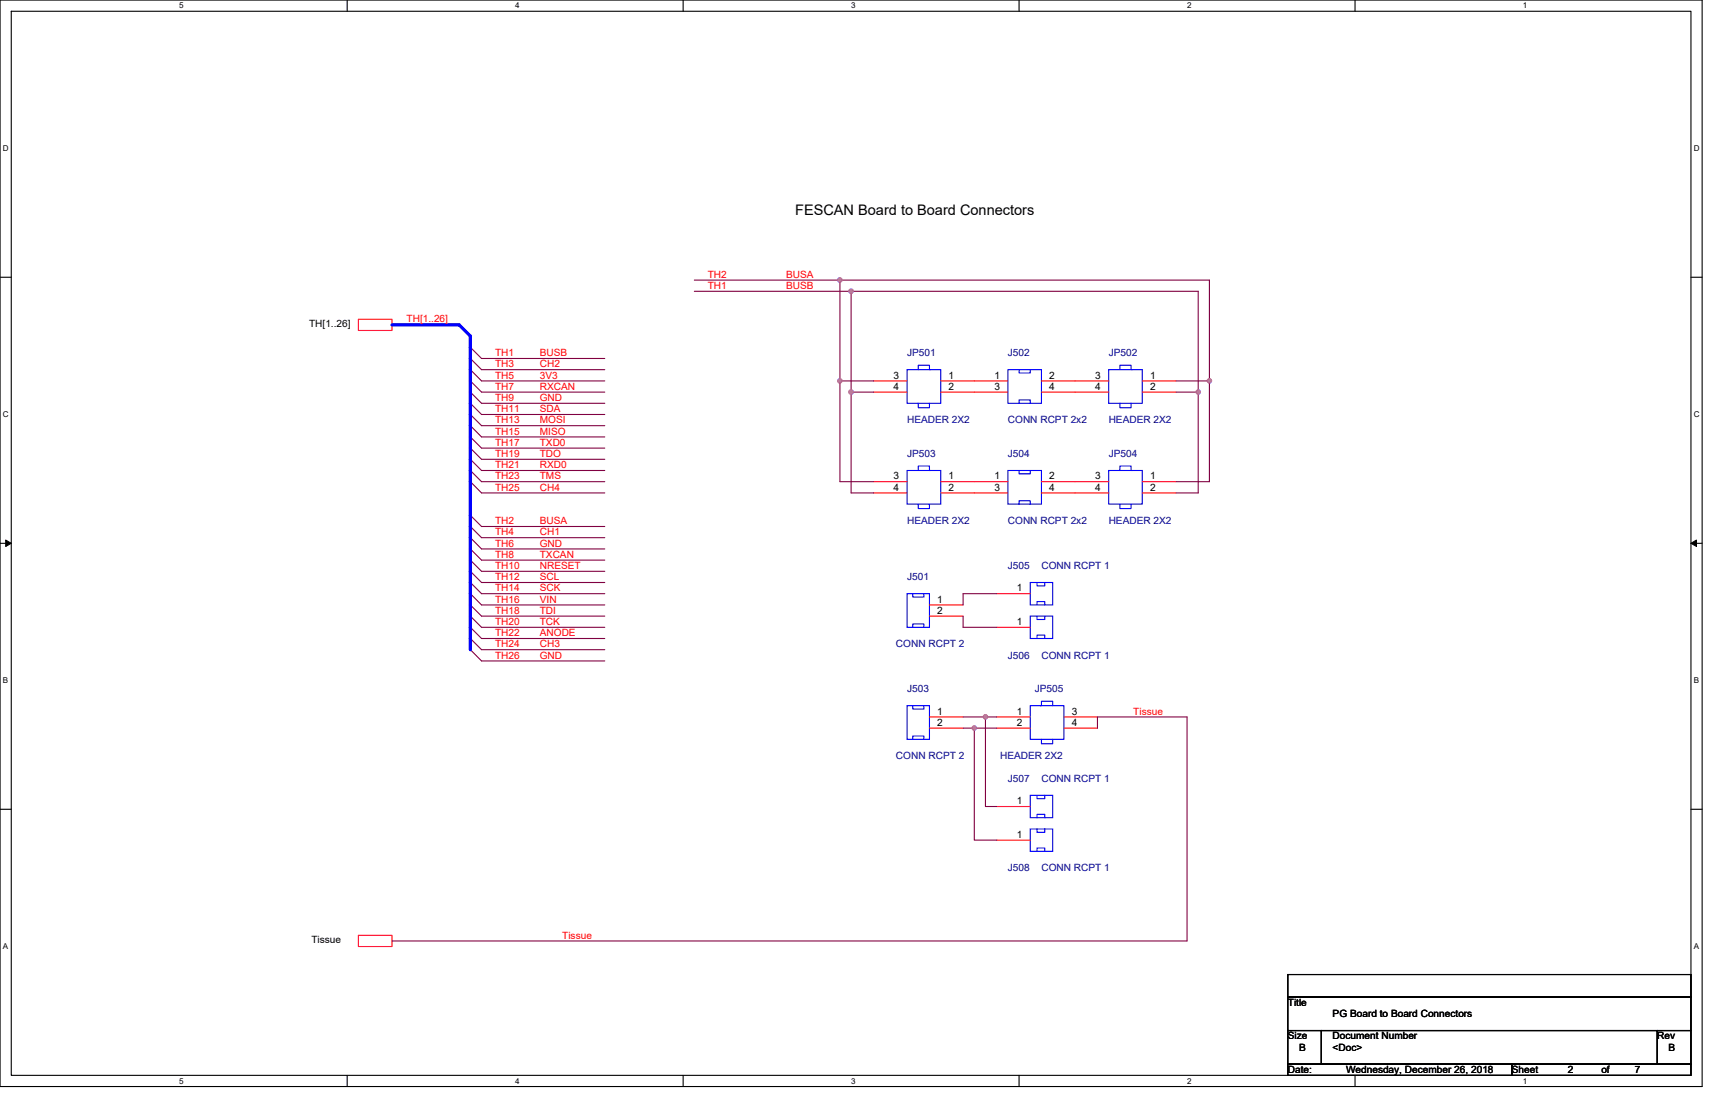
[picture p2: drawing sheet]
<svg xmlns="http://www.w3.org/2000/svg" width="432mm" height="279mm" viewBox="0 0 432 279" stroke-linecap="round" stroke-linejoin="round" font-family="sans-serif">
<path d="M0 0h428.6v273.5h-428.6zM2.8 2.8h422.9v267.9h-422.9z" fill="none" stroke="#000" stroke-width=".28"/>
<g fill="#fff">
<path d="M45.1 .3h1.1v2.3h-1.1z"/>
<path d="M45.1 271h1.1v2.2h-1.1z"/>
</g>
<path d="M87.4 0v2.8M87.4 270.7v2.8" fill="none" stroke="#000" stroke-width=".28"/>
<g fill="#fff">
<path d="M129.7 .3h1.1v2.3h-1.1z"/>
<path d="M129.7 271h1.1v2.2h-1.1z"/>
</g>
<path d="M172 0v2.8M172 270.7v2.8" fill="none" stroke="#000" stroke-width=".28"/>
<g fill="#fff">
<path d="M214.3 .3h1.1v2.3h-1.1z"/>
<path d="M214.3 271h1.1v2.2h-1.1z"/>
</g>
<path d="M256.6 0v2.8M256.6 270.7v2.8" fill="none" stroke="#000" stroke-width=".28"/>
<g fill="#fff">
<path d="M298.9 .3h1.1v2.3h-1.1z"/>
<path d="M298.9 271h1.1v2.2h-1.1z"/>
</g>
<path d="M341.2 0v2.8M341.2 270.7v2.8" fill="none" stroke="#000" stroke-width=".28"/>
<g fill="#fff">
<path d="M383.5 .3h1.1v2.3h-1.1z"/>
<path d="M383.5 271h1.1v2.2h-1.1z"/>
<path d="M.7 36.3h1.5v2.3h-1.5z"/>
<path d="M426.5 36.3h1.4v2.3h-1.4z"/>
<path d="M.7 103.3h1.5v2.2h-1.5z"/>
<path d="M426.5 103.3h1.4v2.2h-1.4z"/>
</g>
<path d="M0 69.8h2.8M425.7 69.8h2.9" fill="none" stroke="#000" stroke-width=".28"/>
<g fill="#fff">
<path d="M.7 170.2h1.4v2.3h-1.4z"/>
<path d="M426.5 170.2h1.3v2.3h-1.3z"/>
</g>
<path d="M0 136.8h2.8M425.7 136.8h2.9" fill="none" stroke="#000" stroke-width=".28"/>
<path d="M1.4 135.9l1.4 .9-1.4 .8zM425.7 136.8l1.4-.9v1.7z" fill="#000" stroke="#000" stroke-width=".25"/>
<g fill="#fff">
<path d="M.7 237.2h1.4v2.2h-1.4z"/>
<path d="M426.4 237.2h1.4v2.2h-1.4z"/>
</g>
<path d="M0 203.7h2.8M425.7 203.7h2.9M324.3 245.3h101.4v5.7h-101.4zM324.3 251h101.4v8.4h-101.4zM324.3 259.4h8.4v8.5h-8.4zM332.7 259.4h84.6v8.5h-84.6zM417.3 259.4h8.4v8.5h-8.4zM324.3 267.9h56.3v2.8h-56.3zM380.6 267.9h45.1v2.8h-45.1z" fill="none" stroke="#000" stroke-width=".28"/>
<g fill="none" stroke="#f00" stroke-width=".28">
<path d="M90.2 80.4h8.5v2.8h-8.5zM219.9 95.9h8.5M219.9 98.7h8.5M236.9 95.9h16.9M236.9 98.7h16.9M262.2 95.9h16.9M262.2 98.7h16.9M287.6 95.9h8.5M287.6 98.7h8.5M219.9 121.2h8.5M219.9 124.1h8.5M236.9 121.2h16.9"/>
<path d="M236.9 124.1h16.9M262.2 121.2h16.9M262.2 124.1h16.9M287.6 121.2h8.5M287.6 124.1h8.5M234 152.3h8.5M234 155.1h8.5M251 157.9h8.4M251 149.4h8.4M234 180.5h8.5M234 183.3h8.5M251 180.5h8.4"/>
<path d="M251 183.3h8.4M267.9 180.5h8.4M267.9 183.3h8.4M251 203h8.4M251 211.5h8.4M90.2 235.4h8.5v2.9h-8.5z"/>
</g>
<g fill="none" stroke="#800040" stroke-width=".28">
<path d="M174.8 73.3h39.5M174.8 70.5h36.7M211.5 70.5h93v25.4M211.5 70.5v25.4M214.3 73.3h87.4v25.4M214.3 73.3v25.4M118.4 87.4l2.8 2.8h31.1M118.4 90.2l2.8 2.8h31.1M118.4 93l2.8 2.9h31.1M118.4 95.9l2.8 2.8h31.1M118.4 98.7l2.8 2.8h31.1M211.5 95.9v25.3h8.4"/>
<path d="M211.5 95.9h8.4M214.3 98.7v25.4h5.6M214.3 98.7h5.6M296.1 98.7h5.6M296.1 95.9h8.4M301.7 98.7v25.4h-5.6M304.5 95.9v25.3h-8.4M118.4 101.5l2.8 2.8h31.1M118.4 104.3l2.8 2.8h31.1M118.4 107.1l2.8 2.9h31.1M118.4 110l2.8 2.8h31.1M118.4 112.8l2.8 2.8h31.1"/>
<path d="M118.4 115.6l2.8 2.8h31.1M118.4 118.4l2.8 2.8h31.1M118.4 121.2l2.8 2.9h31.1M118.4 129.7l2.8 2.8h31.1M118.4 132.5l2.8 2.8h31.1M118.4 135.3l2.8 2.9h31.1M118.4 138.2l2.8 2.8h31.1M118.4 141l2.8 2.8h31.1M118.4 143.8l2.8 2.8h31.1M118.4 146.6l2.8 2.8h31.1M118.4 149.4l2.8 2.9h31.1M118.4 152.3l2.8 2.8h31.1"/>
<path d="M118.4 155.1l2.8 2.8h31.1M118.4 157.9l2.8 2.8h31.1M242.5 155.1v2.8h8.5M251 149.4h-8.5v2.9M118.4 160.7l2.8 2.8h31.1M118.4 163.5l2.8 2.9h31.1M242.5 180.5h5.6M242.5 183.3h2.8M245.3 183.3v28.2h5.7M245.3 183.3h5.7M251 180.5h-2.9v22.5h2.9M276.3 183.3v-2.8h22.6v56.4h-200.2"/>
</g>
<g fill="none" stroke="#00f" stroke-width=".28">
<path d="M228.4 93h8.5v8.5h-8.5zM231.2 93v-1.1h2.8v1.1h.3M253.8 93h8.4v8.5h-8.4zM256.6 93v.9h2.8v-.9M279.1 93h8.5v8.5h-8.5zM282 93v-1.1h2.8v1.1h.3M228.4 118.4h8.5v8.5h-8.5zM231.2 101.5v1.1h2.8v-1.1M231.2 118.4v-1.1h2.8v1.1h.3M253.8 118.4h8.4v8.5h-8.4zM256.6 118.4v.9h2.8v-.9M256.6 101.5v-.8h2.8v.8"/>
<path d="M279.1 118.4h8.5v8.5h-8.5zM282 101.5v1.1h2.8v-1.1M282 118.4v-1.1h2.8v1.1h.3M231.2 126.9v1.1h2.8v-1.1M256.6 126.9v-.9h2.8v.9M282 126.9v1.1h2.8v-1.1M228.4 149.4h5.6v8.5h-5.6zM229.8 149.4v.9h2.8v-.9M229.8 157.9v-.8h2.8v.8M259.4 155.1h5.6v5.6h-5.6zM259.4 146.6h5.6v5.7h-5.6zM261.1 146.6v.9h2v-.9"/>
<path d="M261.1 155.1v.8h2v-.8M261.1 152.3v-.9h2v.9M228.4 177.6h5.6v8.5h-5.6zM229.8 177.6v.9h2.8v-.9M259.4 177.6h8.5v8.5h-8.5zM261.1 160.7v-.8h2v.8M261.9 177.6h.3v-1.1h2.8v1.1M229.8 186.1v-.8h2.8v.8M262.2 186.1v1.1h2.8v-1.1M259.4 200.2h5.6v5.6h-5.6zM259.4 208.7h5.6v5.6h-5.6zM261.1 200.2v.8h2v-.8"/>
<path d="M261.1 214.3v-.9h2v.9M261.1 205.8v-.8h2v.8M261.1 208.7v.8h2v-.8"/>
</g>
<path d="M98.7 81.8h16.9l2.8 2.8v78.9" fill="none" stroke="#00f" stroke-width=".83"/>
<g fill="#f0f" stroke="#f0f" stroke-width=".28">
<circle cx="211.5" cy="70.5" r=".55"/>
<circle cx="304.5" cy="95.9" r=".55"/>
<circle cx="214.3" cy="73.3" r=".57"/>
<circle cx="211.5" cy="95.9" r=".55"/>
<circle cx="214.3" cy="98.7" r=".56"/>
<circle cx="301.7" cy="98.7" r=".55"/>
<circle cx="248.1" cy="180.4" r=".55"/>
<circle cx="245.3" cy="183.3" r=".55"/>
</g>
<text font-size="3.7" x="200.2" y="54">FESCAN Board to Board Connectors</text>
<g font-size="2.5" fill="#f00">
<text x="178.2" y="69.9">TH2</text>
<text x="198" y="69.9">BUSA</text>
<text x="178.2" y="72.7">TH1</text>
<text x="198" y="72.7">BUSB</text>
<text x="102.4" y="80.9">TH[1..26]</text>
<text x="124.7" y="89.7">TH1</text>
<text x="135.9" y="89.7">BUSB</text>
<text x="124.7" y="92.5">TH3</text>
<text x="124.7" y="95.3">TH5</text>
<text x="135.9" y="92.5">CH2</text>
<text x="135.9" y="95.3">3V3</text>
<text x="124.7" y="98.1">TH7</text>
<text x="124.7" y="100.9">TH9</text>
<text x="135.9" y="98.1">RXCAN</text>
<text x="135.9" y="100.9">GND</text>
<text x="124.7" y="103.8">TH11</text>
<text x="124.7" y="106.6">TH13</text>
<text x="135.9" y="103.8">SDA</text>
<text x="135.9" y="106.6">MOSI</text>
<text x="124.7" y="109.4">TH15</text>
<text x="124.7" y="112.2">TH17</text>
<text x="135.9" y="109.4">MISO</text>
<text x="135.9" y="112.2">TXD0</text>
<text x="124.7" y="115">TH19</text>
<text x="124.7" y="117.9">TH21</text>
<text x="135.9" y="115">TDO</text>
<text x="135.9" y="117.9">RXD0</text>
<text x="124.7" y="120.7">TH23</text>
<text x="124.7" y="123.5">TH25</text>
<text x="135.9" y="120.7">TMS</text>
<text x="135.9" y="123.5">CH4</text>
<text x="124.7" y="132">TH2</text>
<text x="135.9" y="132">BUSA</text>
<text x="124.7" y="134.8">TH4</text>
<text x="124.7" y="137.6">TH6</text>
<text x="135.9" y="134.8">CH1</text>
<text x="135.9" y="137.6">GND</text>
<text x="124.7" y="140.4">TH8</text>
<text x="124.7" y="143.2">TH10</text>
<text x="135.9" y="143.2">NRESET</text>
<text x="135.9" y="140.4">TXCAN</text>
<text x="124.7" y="146">TH12</text>
<text x="124.7" y="148.9">TH14</text>
<text x="135.9" y="146">SCL</text>
<text x="135.9" y="148.9">SCK</text>
<text x="124.7" y="151.7">TH16</text>
<text x="124.7" y="154.5">TH18</text>
<text x="135.9" y="151.7">VIN</text>
<text x="135.9" y="154.5">TDI</text>
<text x="124.7" y="157.3">TH20</text>
<text x="124.7" y="160.1">TH22</text>
<text x="135.9" y="157.3">TCK</text>
<text x="135.9" y="160.1">ANODE</text>
<text x="124.7" y="163">TH24</text>
<text x="124.7" y="165.8">TH26</text>
<text x="135.9" y="163">CH3</text>
<text x="135.9" y="165.8">GND</text>
<text x="285.3" y="179.9">Tissue</text>
<text x="141.6" y="236.3">Tissue</text>
</g>
<g font-size="2.5">
<text x="77.8" y="82.3">TH[1..26]</text>
<text x="225" y="95.3">3</text>
<text x="238.8" y="95.3">1</text>
<text x="250.4" y="95.3">1</text>
<text x="264.2" y="95.3">2</text>
<text x="275.8" y="95.3">3</text>
<text x="289.6" y="95.3">1</text>
<text x="225" y="98.1">4</text>
<text x="238.8" y="98.1">2</text>
<text x="250.4" y="98.1">3</text>
<text x="264.2" y="98.1">4</text>
<text x="275.8" y="98.1">4</text>
<text x="289.6" y="98.1">2</text>
<text x="225" y="120.6">3</text>
<text x="225" y="123.5">4</text>
<text x="238.8" y="120.6">1</text>
<text x="238.8" y="123.5">2</text>
<text x="250.4" y="120.6">1</text>
<text x="250.4" y="123.5">3</text>
<text x="264.2" y="120.6">2</text>
<text x="264.2" y="123.5">4</text>
<text x="275.8" y="120.6">3</text>
<text x="275.8" y="123.5">4</text>
<text x="289.6" y="120.6">1</text>
<text x="289.6" y="123.5">2</text>
<text x="256" y="148.8">1</text>
<text x="236" y="151.7">1</text>
<text x="236" y="154.5">2</text>
<text x="256" y="157.3">1</text>
<text x="236" y="179.9">1</text>
<text x="256" y="179.9">1</text>
<text x="269.8" y="179.9">3</text>
<text x="236" y="182.7">2</text>
<text x="256" y="182.7">2</text>
<text x="269.8" y="182.7">4</text>
<text x="256" y="202.4">1</text>
<text x="256" y="210.9">1</text>
<text x="78.4" y="237.4">Tissue</text>
<text x="324.3" y="253.2">Title</text>
<text x="335.5" y="256">PG Board to Board Connectors</text>
<text x="324.3" y="261.6">Size</text>
<text x="335.5" y="261.6">Document Number</text>
<text x="417.3" y="261.6">Rev</text>
<text x="327.1" y="264.5">B</text>
<text x="335.5" y="264.5">&lt;Doc&gt;</text>
<text x="420.1" y="264.5">B</text>
<text x="324.3" y="270.1">Date:</text>
<text x="338.9" y="270.1">Wednesday, December 26, 2018</text>
<text x="380.6" y="270.1">Sheet</text>
<text x="394.7" y="270.1">2</text>
<text x="403.2" y="270.1">of</text>
<text x="411.6" y="270.1">7</text>
</g>
<g font-size="2.5" fill="#000080">
<text x="228.4" y="89.7">JP501</text>
<text x="253.8" y="89.7">J502</text>
<text x="279.1" y="89.7">JP502</text>
<text x="228.4" y="106.6">HEADER 2X2</text>
<text x="253.8" y="106.6">CONN RCPT 2x2</text>
<text x="279.1" y="106.6">HEADER 2X2</text>
<text x="228.4" y="115">JP503</text>
<text x="253.8" y="115">J504</text>
<text x="279.1" y="115">JP504</text>
<text x="228.4" y="132">HEADER 2X2</text>
<text x="253.8" y="132">CONN RCPT 2x2</text>
<text x="279.1" y="132">HEADER 2X2</text>
<text x="253.8" y="143.2">J505</text>
<text x="262.2" y="143.2">CONN RCPT 1</text>
<text x="228.4" y="146">J501</text>
<text x="225.6" y="163">CONN RCPT 2</text>
<text x="253.8" y="165.8">J506</text>
<text x="262.2" y="165.8">CONN RCPT 1</text>
<text x="228.4" y="174.2">J503</text>
<text x="260.5" y="174.2">JP505</text>
<text x="225.6" y="191.2">CONN RCPT 2</text>
<text x="251.8" y="191.2">HEADER 2X2</text>
<text x="253.8" y="196.8">J507</text>
<text x="262.2" y="196.8">CONN RCPT 1</text>
<text x="253.8" y="219.4">J508</text>
<text x="262.2" y="219.4">CONN RCPT 1</text>
</g>
<g font-size="2">
<text x="45.1" y="2.1">5</text>
<text x="129.7" y="2.1">4</text>
<text x="214.3" y="2.1">3</text>
<text x="298.9" y="2.1">2</text>
<text x="383.5" y="2.1">1</text>
<text x=".7" y="38.1">D</text>
<text x="426.5" y="38.1">D</text>
<text x=".7" y="105.1">C</text>
<text x="426.5" y="105.1">C</text>
<text x=".7" y="172">B</text>
<text x="426.5" y="172">B</text>
<text x=".7" y="239">A</text>
<text x="426.5" y="239">A</text>
<text x="45.1" y="272.8">5</text>
<text x="129.7" y="272.8">4</text>
<text x="214.3" y="272.8">3</text>
<text x="298.9" y="272.8">2</text>
<text x="383.5" y="272.8">1</text>
</g>
</svg>
